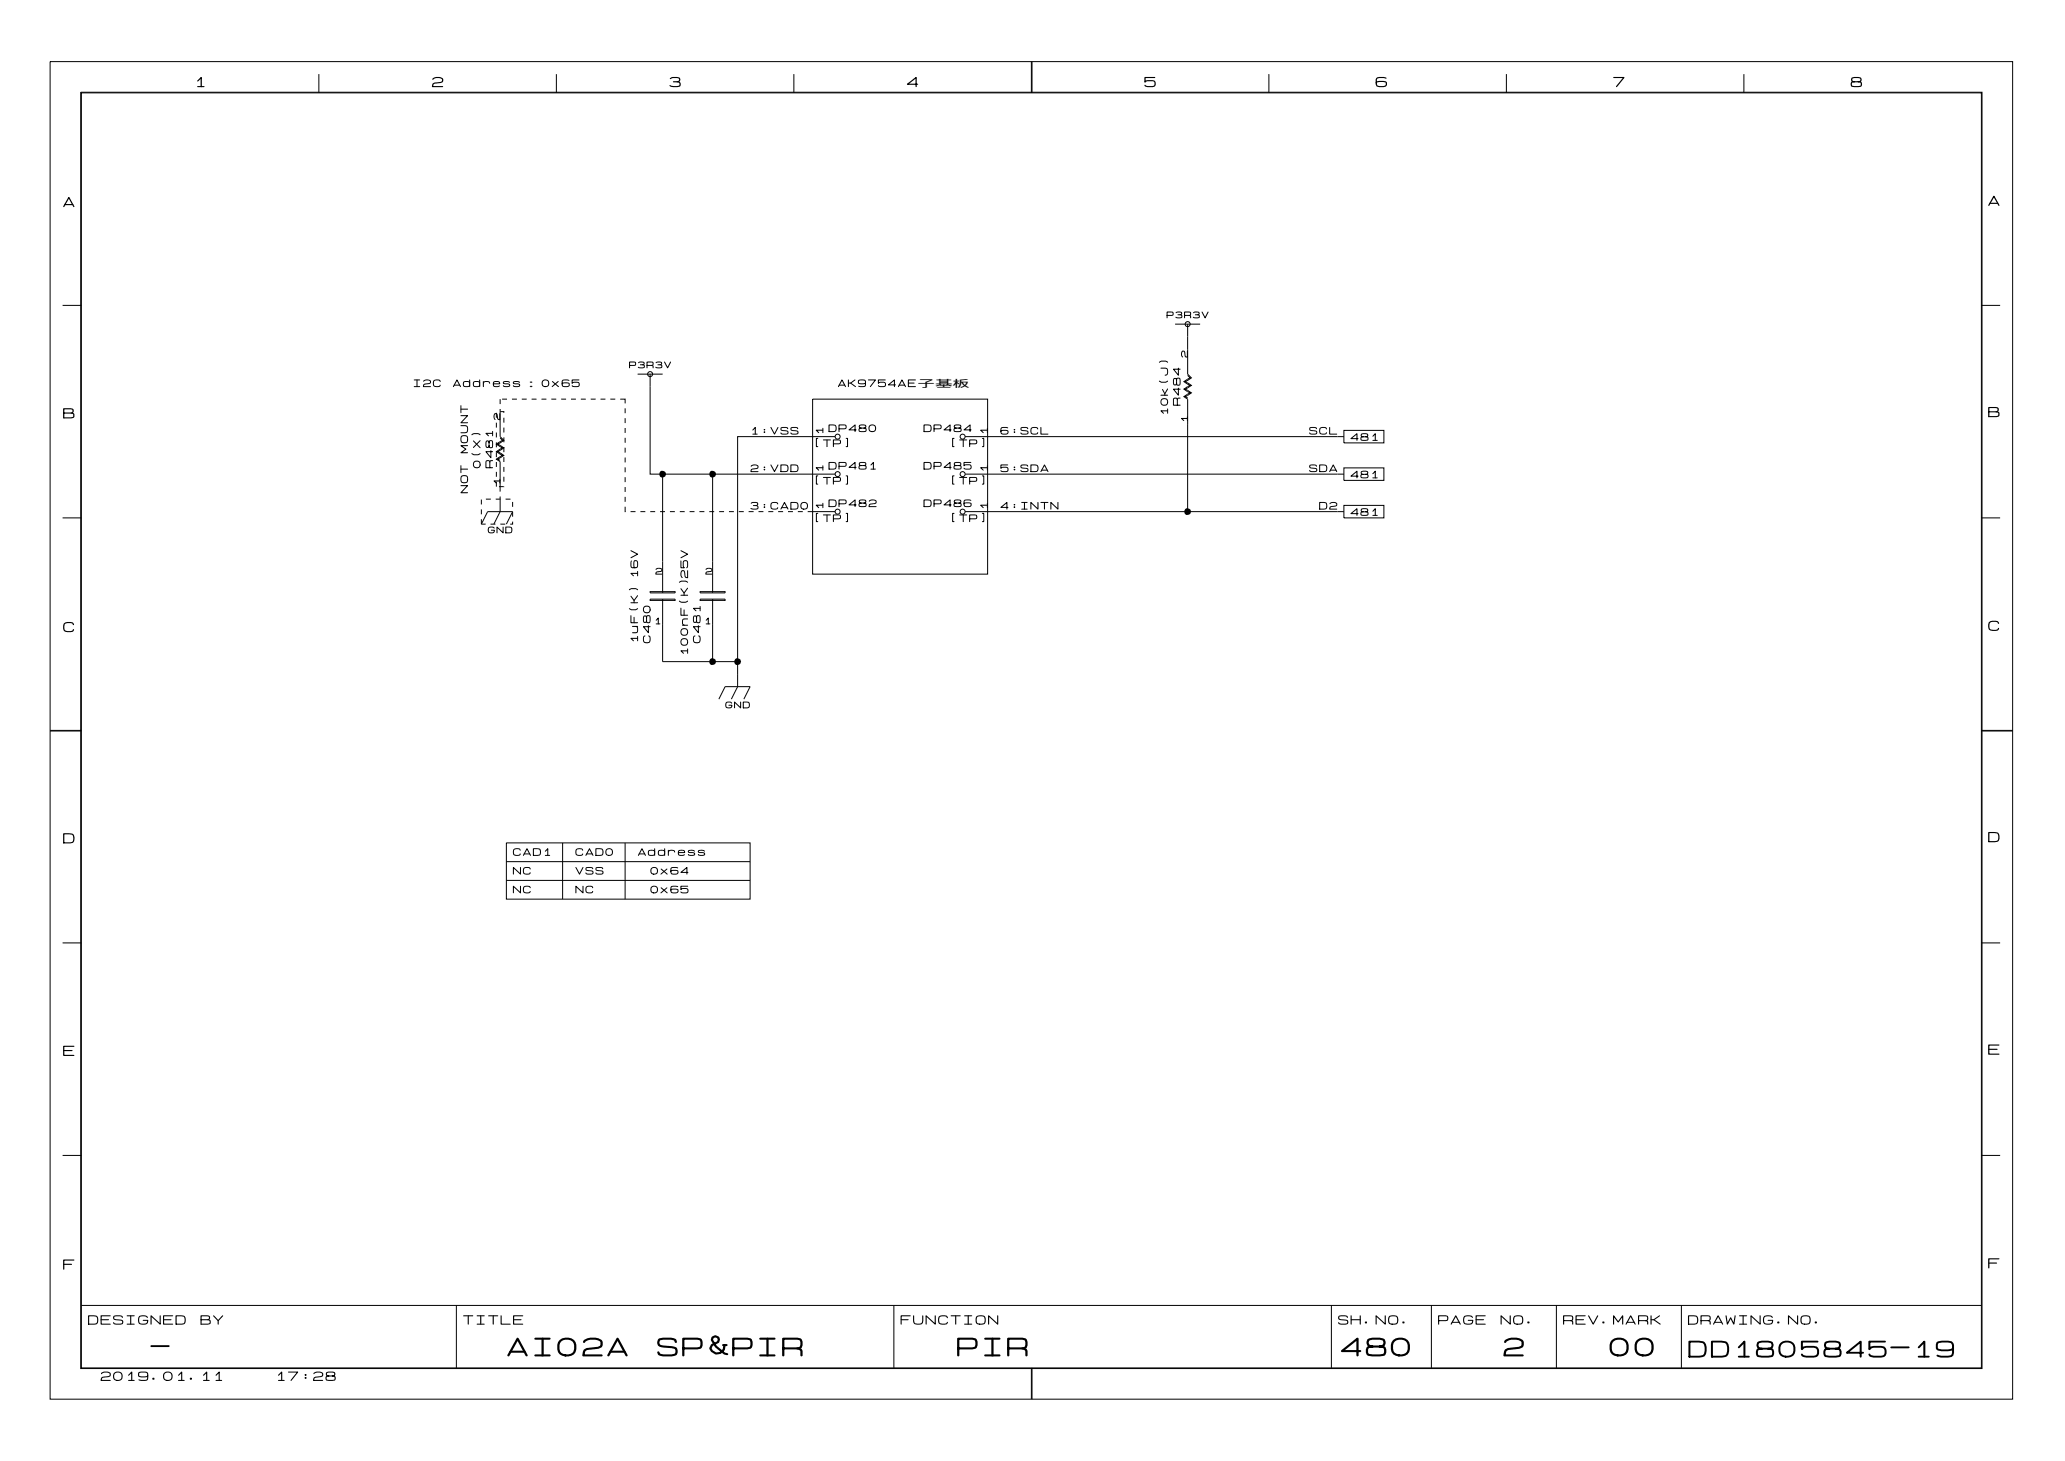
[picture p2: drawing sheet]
<svg xmlns="http://www.w3.org/2000/svg" width="297mm" height="210mm" viewBox="0 0 297 210" stroke-linecap="round" stroke-linejoin="round" font-family="sans-serif">
<g fill="none" stroke="#000" stroke-width=".14">
<path d="M7.2 8.9h282v192.1h-282zM11.6 13.3h273.2v183.3h-273.2zM11.7 13.3h273v183.2h-273zM45.8 10.6v2.7M79.9 10.6v2.7M114.1 10.6v2.7M148.2 8.9v4.4M148.3 8.9v4.4M182.3 10.6v2.7M216.4 10.6v2.7M250.6 10.6v2.7M9 43.9h2.7"/>
<path d="M71.3 59.3v.7M71.9 57.3v.8M71.9 58.8v.3M72.1 57.3h.7M72.4 59.3v-.2h-.5v3.6l.5 .6-.9 .5 .9 .5-.9 .6 .9 .5-.9 .6 .4 .1M73.6 57.3h.7M75 57.3h.7M76.4 57.3h.7M77.8 57.3h.7M79.2 57.3h.7M80.6 57.3h.7M82 57.3h.7"/>
<path d="M83.5 57.3h.7M84.9 57.3h.7M86.3 57.3h.7M87.7 57.3h.7M89.1 57.3h.7v.7M89.8 58.7v.7M91.6 53.8h3.6M93.4 55.5v12.6h26.6M93.4 53.8v1.7M116.8 57.3h25.1v25.2h-25.1zM168.8 46.6h3.6M170.6 53.9l.4 .4-.9 .5 .9 .6-.9 .5 .9 .5-.9 .6 .5 .3v16.2"/>
<path d="M170.6 46.6v7.2l.6 .5-.9 .5 .9 .6-.9 .5 .9 .5-.9 .6 .3 .2M284.7 43.9h2.7M9 74.4h2.7M69.2 71.8v.7M69.2 73.2v.7M69.2 74.6v.7h.6M69.2 75.3l.9-1.8h3.6l-.9 1.8M69.8 71.7h.7M70.5 75.3h.7M71.2 71.7h.7M71.3 60.7v.7M71.3 62.1v.7"/>
<path d="M71.3 63.6v.7M71.3 65v.7M71.3 66.4v.7M71.3 67.8v.7M71.3 69.2v.7M71.9 71.3v.4M71.9 62.9l.3 .4-.9 .5 .9 .5-.9 .6 .9 .5-.9 .6 .6 .3v4.3M71.9 71.7v1.8l-.9 1.8M71.9 75.3h.7M72.4 69.9h-.7M72.4 60v.7M72.4 61.4v.7"/>
<path d="M72.4 62.8v.7M72.4 64.3v.7M72.4 65.7v.7M72.4 67.1v.7M72.4 68.5v.7M72.6 71.7h.7M73.6 74.9v.4h-.3M73.6 72.1v.7M73.6 73.5v.7M89.8 72.8v.7h.1M89.8 60.1v.7M89.8 61.5v.7"/>
<path d="M89.8 62.9v.7M89.8 64.3v.7M89.8 65.7v.7M89.8 67.1v.8M89.8 68.6v.7M89.8 70v.7M89.8 71.4v.7M90.6 73.5h.7M92 73.5h.7M93.4 73.5h.7M94.8 73.5h.7M95.2 68.1v12.6"/>
<path d="M96.3 73.5h.7M97.7 73.5h.7M99.1 73.5h.7M100.5 73.5h.7M101.9 73.5h.7M102.4 68.1v17.1M103.3 73.5h.7M104.7 73.5h.7M106.1 73.5h.8M107.6 73.5h.7M109 73.5h.7M110.4 73.5h.7"/>
<path d="M111.8 73.5h.7M113.2 73.5h.7M114.6 73.5h.7M120 62.7h-14v36l-.9 1.7M120 73.5h-4M138.7 62.7h3.2M138.7 68.1h3.2M138.7 73.5h3.2M193.1 61.8h5.7v1.8h-5.7zM193.1 67.2h5.7v1.8h-5.7zM193.1 72.6h5.7v1.8h-5.7zM193.1 73.5h-51.2"/>
<path d="M193.1 62.7h-51.2M193.1 68.1h-51.2M284.7 74.4h2.7M93.4 86.1h3.6v.2h-3.6zM93.4 85h3.6v.2h-3.6zM95.2 89.7v5.4h10.8M95.2 80.7v4.5M95.2 86.1v3.6M100.6 86.1h3.6v.2h-3.6zM100.6 85h3.6v.2h-3.6zM102.4 86.1v9M7.2 105h4.5"/>
<path d="M7.2 104.9h4.5M103.3 100.4l.9-1.7h3.6l-.9 1.7M284.7 104.9h4.5M284.7 105h4.5M9 135.5h2.7M72.8 121.1h35v8.1h-35zM72.8 123.8h35M72.8 126.5h35M80.8 121.1v8.1M89.8 121.1v8.1M284.7 135.5h2.7M9 166h2.7"/>
<path d="M284.7 166h2.7M11.7 187.6h273M65.6 187.6v8.9M128.4 187.6v8.9M148.2 196.5v4.5M148.3 196.5v4.5M191.3 187.6v8.9M205.7 187.6v8.9M223.6 187.6v8.9M241.6 187.6v8.9"/>
<circle cx="93.4" cy="53.8" r=".36"/>
<circle cx="170.6" cy="46.6" r=".36"/>
<circle cx="120.3" cy="68.1" r=".36"/>
<circle cx="120.3" cy="73.5" r=".36"/>
<circle cx="120.3" cy="62.7" r=".36"/>
<circle cx="138.3" cy="62.7" r=".36"/>
<circle cx="138.3" cy="68.1" r=".36"/>
<circle cx="138.3" cy="73.5" r=".36"/>
</g>
<path d="M94.9 67.7l.3-.1 .4 .2 .1 .3-.1 .3-.5 .2-.2-.1-.2-.2 .1-.4zM102.1 67.7l.3-.1 .4 .2 .1 .3-.1 .3-.5 .2-.2-.1-.2-.2v-.4zM170.3 73.1l.3-.1 .4 .2 .1 .3-.1 .3-.4 .2-.3-.1-.1-.3v-.3zM102.1 94.6h.3l.4 .2 .1 .3-.1 .3-.5 .1-.2-.1-.2-.2v-.3zM105.7 94.6h.3l.4 .2 .1 .3-.1 .3-.5 .1-.3-.1-.1-.2v-.3z" fill="#000"/>
<g font-size="3.6">
<text x="72.8" y="195.4">AI02A</text>
<text x="94.3" y="195.4">SP&amp;PIR</text>
<text x="137.4" y="195.4">PIR</text>
<text x="192.5" y="195.4">480</text>
<text x="215.9" y="195.4">2</text>
<text x="231.1" y="195.4">00</text>
</g>
<g font-size="3.2">
<text x="21.6" y="195.3">-</text>
<text x="242.5" y="195.5">DD1805845-19</text>
</g>
<g font-size="2">
<text x="27.9" y="12.8">1</text>
<text x="62" y="12.8">2</text>
<text x="96.1" y="12.8">3</text>
<text x="130.2" y="12.8">4</text>
<text x="164.3" y="12.8">5</text>
<text x="197.6" y="12.8">6</text>
<text x="231.7" y="12.8">7</text>
<text x="265.8" y="12.8">8</text>
<text x="285.6" y="29.8">A</text>
<text x="9" y="30">A</text>
<text x="9" y="60.4">B</text>
<text x="285.6" y="60.2">B</text>
<text x="9" y="91.1">C</text>
<text x="285.6" y="90.9">C</text>
<text x="9" y="121.4">D</text>
<text x="285.6" y="121.3">D</text>
<text x="9" y="152">E</text>
<text x="285.6" y="151.8">E</text>
<text x="9" y="182.7">F</text>
<text x="285.6" y="182.5">F</text>
</g>
<g font-size="1.8">
<text x="12.6" y="190.6">DESIGNED</text>
<text x="28.7" y="190.6">BY</text>
<text x="66.5" y="190.6">TITLE</text>
<text x="129.3" y="190.6">FUNCTION</text>
<text x="192.2" y="190.6">SH.NO.</text>
<text x="206.6" y="190.6">PAGE</text>
<text x="215.5" y="190.6">NO.</text>
<text x="224.5" y="190.6">REV.MARK</text>
<text x="242.5" y="190.6">DRAWING.NO.</text>
<text x="14.4" y="198.6">2019.01.11</text>
<text x="39.5" y="198.6">17:28</text>
</g>
<g font-size="1.4">
<text x="59.3" y="55.8">I2C</text>
<text x="65" y="55.8">Address：0x65</text>
<text x="120.3" y="55.8">AK9754AE子基板</text>
<text x="168" y="59.8" transform="rotate(-90 168 59.8)">10k(J)</text>
<text x="169.8" y="58.3" transform="rotate(-90 169.8 58.3)">R484</text>
<text x="67.4" y="65.2" transform="rotate(-90 67.4 65.2)">MOUNT</text>
<text x="107.8" y="62.6">1:VSS</text>
<text x="116.8" y="64.4">[TP]</text>
<text x="118.5" y="62.6" transform="rotate(-90 118.5 62.6)">1</text>
<text x="119" y="62.3">DP480</text>
<text x="132.6" y="62.3">DP484</text>
<text x="136.3" y="64.4">[TP]</text>
<text x="142.1" y="62.6" transform="rotate(-90 142.1 62.6)">1</text>
<text x="143.7" y="62.6">6:SCL</text>
<text x="188.1" y="62.6">SCL</text>
<text x="194" y="63.5">481</text>
<text x="67.4" y="70.9" transform="rotate(-90 67.4 70.9)">NOT</text>
<text x="69.2" y="67.3" transform="rotate(-90 69.2 67.3)">0(X)</text>
<text x="71" y="67.3" transform="rotate(-90 71 67.3)">R481</text>
<text x="107.8" y="68">2:VDD</text>
<text x="116.8" y="69.8">[TP]</text>
<text x="118.5" y="67.9" transform="rotate(-90 118.5 67.9)">1</text>
<text x="119" y="67.7">DP481</text>
<text x="132.6" y="67.7">DP485</text>
<text x="136.3" y="69.8">[TP]</text>
<text x="142.1" y="67.9" transform="rotate(-90 142.1 67.9)">1</text>
<text x="143.7" y="68">5:SDA</text>
<text x="188.1" y="68">SDA</text>
<text x="194" y="68.9">481</text>
<text x="107.8" y="73.4">3:CAD0</text>
<text x="116.8" y="75.2">[TP]</text>
<text x="118.5" y="73.3" transform="rotate(-90 118.5 73.3)">1</text>
<text x="119" y="73">DP482</text>
<text x="132.6" y="73">DP486</text>
<text x="136.3" y="75.2">[TP]</text>
<text x="142.1" y="73.3" transform="rotate(-90 142.1 73.3)">1</text>
<text x="143.7" y="73.4">4:INTN</text>
<text x="189.5" y="73.4">D2</text>
<text x="194" y="74.3">481</text>
<text x="91.9" y="92.5" transform="rotate(-90 91.9 92.5)">1uF(K) 16V</text>
<text x="93.7" y="92.5" transform="rotate(-90 93.7 92.5)">C480</text>
<text x="99" y="94.3" transform="rotate(-90 99 94.3)">100nF(K)25V</text>
<text x="100.8" y="92.5" transform="rotate(-90 100.8 92.5)">C481</text>
<text x="73.6" y="123.1">CAD1</text>
<text x="73.6" y="125.8">NC</text>
<text x="82.6" y="123.1">CAD0</text>
<text x="82.6" y="125.8">VSS</text>
<text x="91.6" y="123.1">Address</text>
<text x="93.4" y="125.8">0x64</text>
<text x="73.6" y="128.5">NC</text>
<text x="82.6" y="128.5">NC</text>
<text x="93.4" y="128.5">0x65</text>
</g>
<g font-size="1.3">
<text x="167.6" y="45.9">P3R3V</text>
<text x="90.4" y="53.1">P3R3V</text>
<text x="170.8" y="51.4" transform="rotate(-90 170.8 51.4)">2</text>
<text x="72" y="60.4" transform="rotate(-90 72 60.4)">2</text>
<text x="170.8" y="60.8" transform="rotate(-90 170.8 60.8)">1</text>
<text x="72" y="69.7" transform="rotate(-90 72 69.7)">1</text>
<text x="70.1" y="76.8">GND</text>
<text x="94.1" y="82.7">2</text>
<text x="101.3" y="82.7">2</text>
<text x="93.9" y="89.9">1</text>
<text x="101.1" y="89.9">1</text>
<text x="104.2" y="101.9">GND</text>
</g>
</svg>
